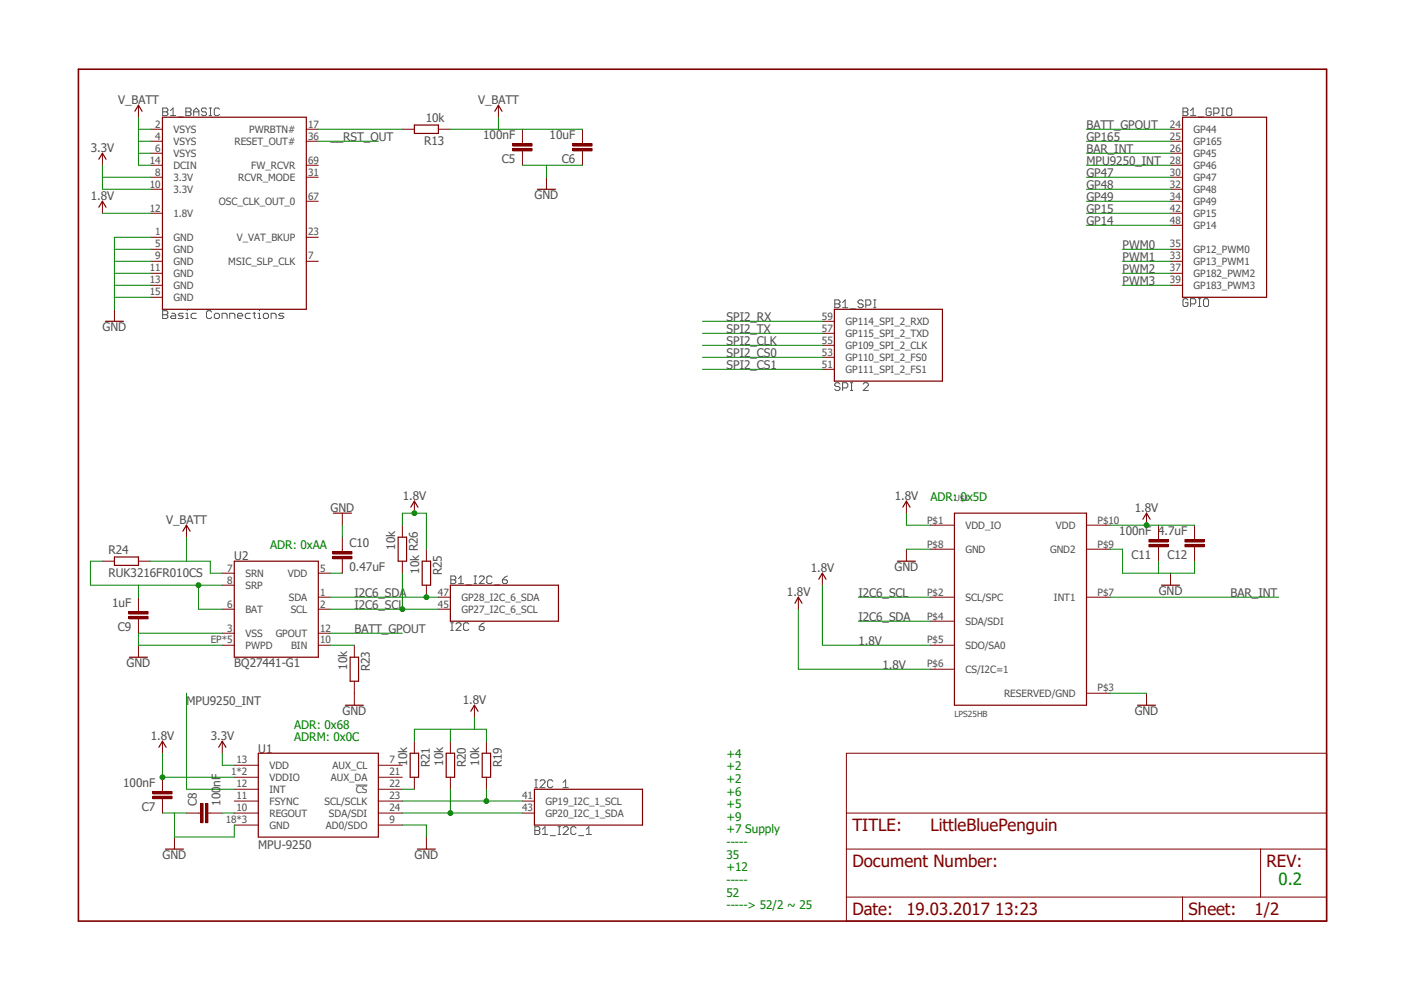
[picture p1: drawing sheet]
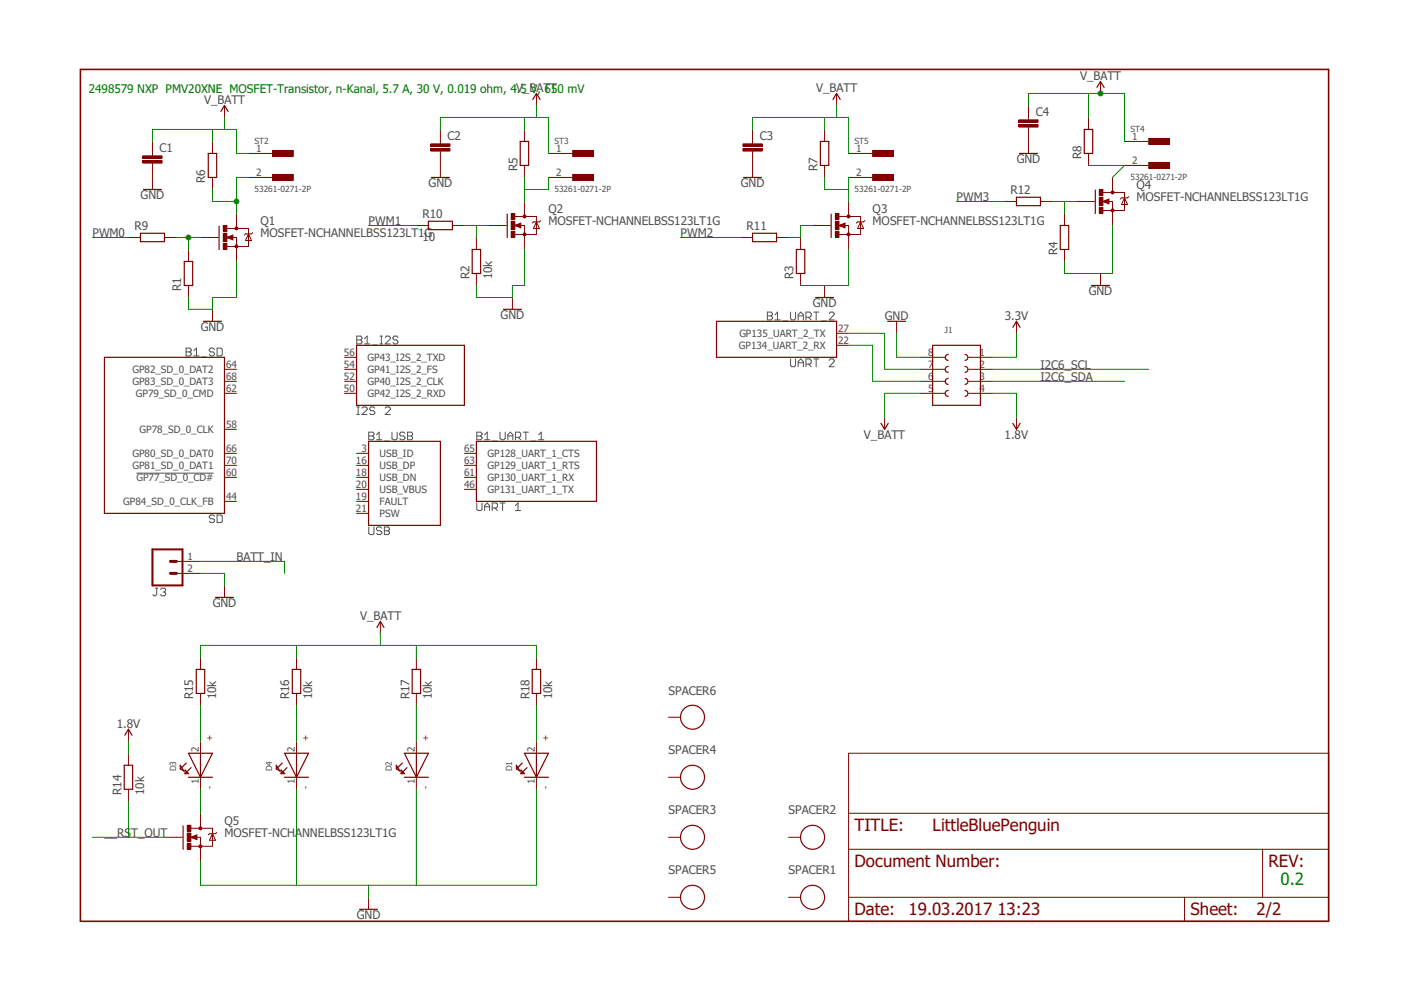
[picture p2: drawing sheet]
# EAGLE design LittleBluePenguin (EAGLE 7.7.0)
LBP PCB Adapter board for the Intel Edison module.

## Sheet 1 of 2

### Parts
B1  SPARKFUN_EDISON  [SPARKFUN_EDISON_DAUGHTER]
C5  100nF  C-EUC0603K  [C0603K]
C6  10uF  C-EUC0603K  [C0603K]
C7  100nF  C-EUC0603K  [C0603K]
C8  100nF  C-EUC0603K  [C0603K]
C9  1uF  C-EUC0603K  [C0603K]
C10  0.47uF  C-EUC0603K  [C0603K]
C11  100nF  C-EUC0603K  [C0603K]
C12  4.7uF  C-EUC0603K  [C0603K]
R13  10k  R-EU_R0603  [R0603]
R19  10k  R-EU_R0603  [R0603]
R20  10k  R-EU_R0603  [R0603]
R21  10k  R-EU_R0603  [R0603]
R23  10k  R-EU_R0603  [R0603]
R24  RUK3216FR010CS  R-EU_R1206  [R1206]
R25  10k  R-EU_R0603  [R0603]
R26  10k  R-EU_R0603  [R0603]
U1  MPU-9250  [QFN24_PAD]
U2  BQ27441-G1  [PDSO-N12]
U$1  LPS25HB  [HLGA-10L]

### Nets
1.8V: B1.12(_BASIC:1.8V) C7.2 C11.2 C12.2 R19.1 R20.1 R21.1 R25.1 R26.1 U1.1(VDDIO) U1.8(VDDIO) U$1.P$1(VDD_IO) U$1.P$5(SDO/SA0) U$1.P$6(CS/I2C=1) U$1.P$10(VDD) ; also sheet 2
3.3V: B1.8(_BASIC:3.3V) B1.10(_BASIC:3.3V) U1.13(VDD) ; also sheet 2
__RST_OUT: B1.36(_BASIC:RESET_OUT#) ; also sheet 2
BAR_INT: B1.26(_GPIO:GP45) U$1.P$7(INT1)
BATT_GPOUT: B1.24(_GPIO:GP44) U2.12(GPOUT)
BATT_IN: C9.2 R24.1 U2.6(BAT) U2.8(SRP) ; also sheet 2
GND: B1.1(_BASIC:GND) B1.5(_BASIC:GND) B1.9(_BASIC:GND) B1.11(_BASIC:GND) B1.13(_BASIC:GND) B1.15(_BASIC:GND) C5.1 C6.1 C7.1 C8.1 C9.1 C10.1 C11.1 C12.1 R23.2 U1.9(AD0/SDO) U1.18(GND) U1.20(GND) U1.CENTER(GND) U2.3(VSS) U2.EP1(PWPD) U2.EP2(PWPD) U2.EP3(PWPD) U2.EP4(PWPD) U2.EP(PWPD) U$1.P$3(RESERVED/GND) U$1.P$8(GND) U$1.P$9(GND2) ; also sheet 2
GP14: B1.48(_GPIO:GP14)
GP15: B1.42(_GPIO:GP15)
GP47: B1.30(_GPIO:GP47)
GP48: B1.32(_GPIO:GP48)
GP49: B1.34(_GPIO:GP49)
GP165: B1.25(_GPIO:GP165)
I2C1_SCL: B1.41(_I2C_1:GP19_I2C_1_SCL) R19.2 U1.23(SCL/SCLK)
I2C1_SDA: B1.43(_I2C_1:GP20_I2C_1_SDA) R20.2 U1.24(SDA/SDI)
I2C6_SCL: B1.45(_I2C_6:GP27_I2C_6_SCL) R26.2 U2.2(SCL) U$1.P$2(SCL/SPC) ; also sheet 2
I2C6_SDA: B1.47(_I2C_6:GP28_I2C_6_SDA) R25.2 U2.1(SDA) U$1.P$4(SDA/SDI) ; also sheet 2
MPU9250_INT: B1.28(_GPIO:GP46) U1.12(INT)
N$15: R23.1 U2.10(BIN)
N$16: B1.17(_BASIC:PWRBTN#) R13.2
N$17: C8.2 U1.10(REGOUT)
N$20: R21.2 U1.22(!CS)
N$22: C10.2 U2.5(VDD)
PWM0: B1.35(_GPIO:GP12_PWM0) ; also sheet 2
PWM1: B1.33(_GPIO:GP13_PWM1) ; also sheet 2
PWM2: B1.37(_GPIO:GP182_PWM2) ; also sheet 2
PWM3: B1.39(_GPIO:GP183_PWM3) ; also sheet 2
SPI2_CLK: B1.55(_SPI:GP109_SPI_2_CLK)
SPI2_CS0: B1.53(_SPI:GP110_SPI_2_FS0)
SPI2_CS1: B1.51(_SPI:GP111_SPI_2_FS1)
SPI2_RX: B1.59(_SPI:GP114_SPI_2_RXD)
SPI2_TX: B1.57(_SPI:GP115_SPI_2_TXD)
V_BATT: B1.2(_BASIC:VSYS) B1.4(_BASIC:VSYS) B1.6(_BASIC:VSYS) B1.14(_BASIC:DCIN) C5.2 C6.2 R13.1 R24.2 U2.7(SRN) ; also sheet 2
Unconnected: B1.7(_BASIC:MSIC_SLP_CLK) B1.31(_BASIC:RCVR_MODE) B1.67(_BASIC:OSC_CLK_OUT_0) B1.69(_BASIC:FW_RCVR) U1.7(AUX_CL) U1.11(FSYNC) U1.21(AUX_DA)

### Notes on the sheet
- ADR: 0x5D
- ADR: 0xAA
- ADR: 0x68
  ADRM: 0x0C
- 0.2
- +4
  +2
  +2
  +6
  +5
  +9
  +7 Supply
  -----
  35
  +12
  -----
  52
  -----> 52/2 ~ 25

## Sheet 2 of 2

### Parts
C1  C-EUC0603K  [C0603K]
C2  C-EUC0603K  [C0603K]
C3  C-EUC0603K  [C0603K]
C4  C-EUC0603K  [C0603K]
D1  WL-SMSW155124GS73200-G  [1204]
D2  WL-SMSW155124GS73200-G  [1204]
D3  WL-SMSW155124GS73200-G  [1204]
D4  WL-SMSW155124GS73200-G  [1204]
J1  623X0821021  [623X0821021]
J3  CONN_02JST-PTH-2  [JST-2-PTH]
Q1  MOSFET-NCHANNELBSS123LT1G  [SOT23-3]
Q2  MOSFET-NCHANNELBSS123LT1G  [SOT23-3]
Q3  MOSFET-NCHANNELBSS123LT1G  [SOT23-3]
Q4  MOSFET-NCHANNELBSS123LT1G  [SOT23-3]
Q5  MOSFET-NCHANNELBSS123LT1G  [SOT23-3]
R1  R-EU_R0603  [R0603]
R2  10k  R-EU_R0603  [R0603]
R3  R-EU_R0603  [R0603]
R4  R-EU_R0603  [R0603]
R5  R-EU_R0603  [R0603]
R6  R-EU_R0603  [R0603]
R7  R-EU_R0603  [R0603]
R8  R-EU_R0603  [R0603]
R9  R-EU_R0603  [R0603]
R10  10  R-EU_R0603  [R0603]
R11  R-EU_R0603  [R0603]
R12  R-EU_R0603  [R0603]
R14  10k  R-EU_R0603  [R0603]
R15  10k  R-EU_R0603  [R0603]
R16  10k  R-EU_R0603  [R0603]
R17  10k  R-EU_R0603  [R0603]
R18  10k  R-EU_R0603  [R0603]
SPACER1  WA-SMSI_9774243  [WA-SMSI_9774***243]
SPACER2  WA-SMSI_9774243  [WA-SMSI_9774***243]
SPACER3  WA-SMSI_9774360  [WA-SMSI_9774***360]
SPACER4  WA-SMSI_9774360  [WA-SMSI_9774***360]
SPACER5  WA-SMSI_9774360  [WA-SMSI_9774***360]
SPACER6  WA-SMSI_9774360  [WA-SMSI_9774***360]
ST2  53261-0271-2P  [53261-0271]
ST3  53261-0271-2P  [53261-0271]
ST4  53261-0271-2P  [53261-0271]
ST5  53261-0271-2P  [53261-0271]

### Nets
1.8V: J1.4 R14.2 ; also sheet 1
3.3V: J1.1 ; also sheet 1
__RST_OUT: Q5.1(G) R14.1 ; also sheet 1
BATT_IN: J3.1 ; also sheet 1
GND: C1.2 C2.2 C3.2 C4.2 D1.1(-) D2.1(-) D4.1(-) J1.8 J3.2 Q1.2(S) Q2.2(S) Q3.2(S) Q4.2(S) Q5.2(S) R1.1 R2.1 R3.1 R4.1 ; also sheet 1
I2C6_SCL: J1.2 ; also sheet 1
I2C6_SDA: J1.3 ; also sheet 1
N$1: Q3.1(G) R3.2 R11.2
N$2: Q1.3(D) R6.1 ST2.2
N$3: D3.1(-) Q5.3(D)
N$4: D3.2(+) R15.1
N$5: Q1.1(G) R1.2 R9.2
N$6: Q2.1(G) R2.2 R10.2
N$7: Q3.3(D) R7.1 ST5.2
N$8: Q2.3(D) R5.1 ST3.2
N$9: D4.2(+) R16.1
N$10: D2.2(+) R17.1
N$11: Q4.1(G) R4.2 R12.2
N$12: Q4.3(D) R8.1 ST4.2
N$14: D1.2(+) R18.1
N$50: B1.27(_UART_2:GP135_UART_2_TX) J1.7
N$51: B1.22(_UART_2:GP134_UART_2_RX) J1.6
PWM0: R9.1 ; also sheet 1
PWM1: R10.1 ; also sheet 1
PWM2: R11.1 ; also sheet 1
PWM3: R12.1 ; also sheet 1
V_BATT: C1.1 C2.1 C3.1 C4.1 J1.5 R5.2 R6.2 R7.2 R8.2 R15.2 R16.2 R17.2 R18.2 ST2.1 ST3.1 ST4.1 ST5.1 ; also sheet 1
Unconnected: B1.3(_USB:USB_ID) B1.16(_USB:USB_DP) B1.18(_USB:USB_DN) B1.19(_USB:FAULT) B1.20(_USB:USB_VBUS) B1.21(_USB:PSW) B1.44(_SD:GP84_SD_0_CLK_FB) B1.46(_UART_1:GP131_UART_1_TX) B1.50(_I2S:GP42_I2S_2_RXD) B1.52(_I2S:GP40_I2S_2_CLK) B1.54(_I2S:GP41_I2S_2_FS) B1.56(_I2S:GP43_I2S_2_TXD) B1.58(_SD:GP78_SD_0_CLK) B1.60(_SD:!GP77_SD_0_CD#) B1.61(_UART_1:GP130_UART_1_RX) B1.62(_SD:GP79_SD_0_CMD) B1.63(_UART_1:GP129_UART_1_RTS) B1.64(_SD:GP82_SD_0_DAT2) B1.65(_UART_1:GP128_UART_1_CTS) B1.66(_SD:GP80_SD_0_DAT0) B1.68(_SD:GP83_SD_0_DAT3) B1.70(_SD:GP81_SD_0_DAT1) SPACER1.1 SPACER2.1 SPACER3.1 SPACER4.1 SPACER5.1 SPACER6.1

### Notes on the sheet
- 2498579 NXP  PMV20XNE  MOSFET-Transistor, n-Kanal, 5.7 A, 30 V, 0.019 ohm, 4.5 V, 650 mV
- 0.2

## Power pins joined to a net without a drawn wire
V_VAT_BKUP: B1.23(_BASIC:V_VAT_BKUP)

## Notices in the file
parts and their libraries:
SparkFun-DiscreteSemi: Licensing: Creative Commons ShareAlike 4.0 International - https://creativecommons.org/licenses/by-sa/4.0
EAGLE-SPACER_STUDS_: Copyright: Würth Elektronik
